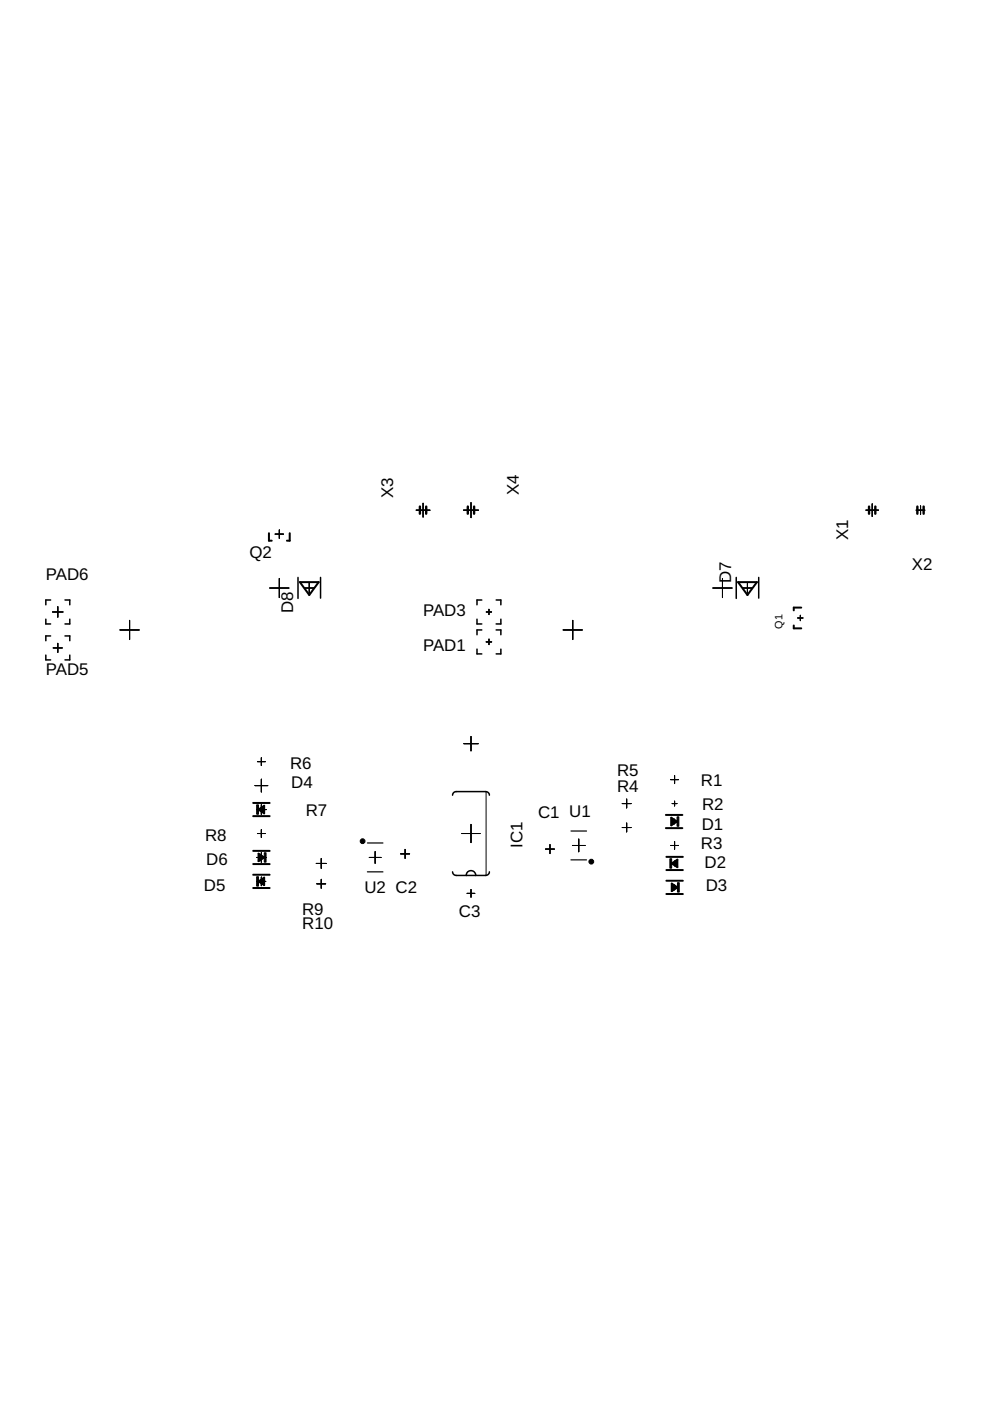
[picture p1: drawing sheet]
<svg xmlns="http://www.w3.org/2000/svg" width="210mm" height="297mm" viewBox="0 0 210 297" stroke-linecap="round" stroke-linejoin="round" font-family="sans-serif">
<g fill="none" stroke="#000" stroke-width=".21">
<path d="M58.3 113.2h1.8M59.2 112.4v1.7M88.2 108.2h3M89.7 106.7v2.9M98.3 108.2h3.2M99.9 106.6v3.1M183.6 108.2h2.7M184.9 106.8v2.7M194.2 108.2h1.9M195.2 107.3v1.8M11.1 129.8h2.3M11.3 137.4h1.9"/>
<path d="M12.3 128.6v2.3M12.3 136.4v1.9M25.4 133.6h4.1M27.5 131.5v4.1M57.2 124.7h4.1M59.2 122.6v4.1M64.5 124.7h2.1M65.6 123.6v2.1M103.1 136.1h1.1M103.1 129.8h1.1M103.7 129.2v1.1M103.7 135.5v1.2"/>
<path d="M119.4 133.6h4.1M121.4 131.5v4.1M151.2 124.7h4M153.2 122.6v4.1M157.5 124.7h2M158.5 123.6v2.1M169.1 131h1.1M169.7 130.5v1.1M98.3 157.7h3.1M99.9 156.1v3.1M54.1 166.6h2.7M54.4 171.6h2.1"/>
<path d="M54.6 161.5h1.6M54.6 176.7h1.6M55.4 160.7v1.6M55.4 165.2v2.7M55.4 170.6v2.1M55.4 175.9v1.6M97.9 176.7h3.9M99.9 174.8v3.8M103.1 167.8v17.8M116.6 179.1v1.9M121.4 179.3h2.7M122.7 177.9v2.7"/>
<path d="M131.9 170.4h1.9M131.9 175.5h1.9M132.9 169.4v1.9M132.9 174.5v1.9M142.2 165.3h1.7M142.2 179.3h1.6M142.4 174.2h1M142.5 170.4h1M142.9 173.7v1M143 164.4v1.7M143 169.9v1M143 178.4v1.7"/>
<path d="M54.4 181.8h2.1M54.5 186.9h1.8M55.4 180.8v2M55.4 185.9v1.9M67.1 183.1h2.1M67.2 187.4h1.8M68.1 182v2.1M68.1 186.4v1.9M78.3 181.8h2.5M79.5 180.6v2.4M84.9 181h1.9M85.9 180.1v1.9"/>
<path d="M99 189.4h1.7M99.9 188.6v1.6M115.7 180h1.9M142.5 183.1h1M142.5 188.2h1M143 182.6v1M143 187.6v1.1"/>
</g>
<g fill="none" stroke="#000" stroke-width=".42">
<path d="M57 113.1v1.5h.6M61.4 113.1v1.5h-.6M63.6 123.4h4l-2 2.8zM156.5 123.4h4l-2 2.8zM168.3 132.6v.6h1.6M169.9 128.8h-1.6v.6M53.7 170.2h3.5M53.7 173h3.5M54.8 171.6l1.2-.8v1.6zM141.2 175.6h3.5M141.2 172.8h3.5M142.3 173.4l1.2 .8-1.2 .8z"/>
<path d="M53.7 183.2h3.5M53.7 180.4h3.5M53.7 185.5h3.5M53.7 188.3h3.5M54.8 186.9l1.2-.8v1.6zM54.8 181l1.2 .8-1.2 .8zM141.3 181.7h3.5M141.3 184.5h3.5M141.3 189.5h3.5M141.3 186.7h3.5M142.4 183.1l1.2-.8v1.6zM142.4 187.3l1.2 .9-1.2 .7z"/>
</g>
<path d="M54.4 170.6h.4v2h-.4zM143.6 173.2h.3v2h-.3zM54.4 185.9h.4v2h-.4zM56 180.8h.4v2h-.4zM142 182.1h.4v2h-.4zM143.6 187.2h.4v1.9h-.4z" fill="#000" stroke="#000" stroke-width=".21"/>
<g fill="#000" stroke="#000" stroke-width=".21">
<path d="M54.9 171.6l.9-.6 .2 .1v1.1l-.2 .1z" fill-rule="evenodd"/>
<path d="M142.3 173.7l.2-.2 1 .7-1 .6-.2-.1z" fill-rule="evenodd"/>
<path d="M54.8 181.3l.2-.1 1 .6-1 .6-.2-.1z" fill-rule="evenodd"/>
<path d="M54.9 186.9l.9-.7 .2 .2v1l-.2 .1z" fill-rule="evenodd"/>
<path d="M142.4 187.6l.2-.1 1 .6-1 .7-.2-.1z" fill-rule="evenodd"/>
<path d="M142.5 183.1l.9-.7 .2 .1v1.1l-.2 .1z" fill-rule="evenodd"/>
<circle cx="76.9" cy="178.4" r=".51"/>
<circle cx="125.4" cy="182.7" r=".51"/>
</g>
<g fill="none" stroke="#000" stroke-width=".32">
<path d="M9.7 131.3v1h1M9.7 138.9v1h1M10.7 127.2h-1v1M10.7 134.8h-1v1M13.8 127.2h1v1M13.8 134.8h1v1M14.8 131.3v1h-1M14.8 138.9v1h-1M63.2 122.4v4.5M68 122.4v4.4M101.1 131.3v1h1.1M101.1 137.6v1h1.1"/>
<path d="M102.2 133.6h-1.1v1M102.2 127.2h-1.1v1M105.2 127.2h1v1M105.2 133.6h1v1M106.2 131.3v1h-1M106.2 137.6v1h-1M156.1 122.4v4.5M160.9 122.4v4.4M95.9 168.6l.2-.5 .6-.3h6.3l.4 .2 .4 .6M95.9 184.8l.2 .5 .6 .3h6.3l.4-.1 .4-.7M98.8 185.6a1.02 1.02 0 0 1 1.1-1 1.02 1.02 0 0 1 1 1"/>
</g>
<path d="M77.9 178.7h3.3M121.1 176.2h3.3M77.9 184.8h3.3M121.1 182.3h3.3" fill="none" stroke="#000" stroke-width=".25"/>
<path d="M89 107.4v1.5M90.4 107.4v1.5M99.2 107.4v1.5M100.5 107.4v1.5M184.3 107.4v1.5M185.6 107.4v1.5M194.5 107.4v1.5M195.8 107.4v1.5" fill="none" stroke="#000" stroke-width=".51"/>
<g font-size="3.6">
<text x="83.3" y="105.6" transform="rotate(-90 83.3 105.6)">X3</text>
<text x="110" y="104.9" transform="rotate(-90 110 104.9)">X4</text>
<text x="52.9" y="118.3">Q2</text>
<text x="179.8" y="114.5" transform="rotate(-90 179.8 114.5)">X1</text>
<text x="9.7" y="122.9">PAD6</text>
<text x="155" y="123.6" transform="rotate(-90 155 123.6)">D7</text>
<text x="193.3" y="120.9">X2</text>
<text x="62.1" y="130" transform="rotate(-90 62.1 130)">D8</text>
<text x="89.7" y="130.5">PAD3</text>
<text x="9.7" y="143.2">PAD5</text>
<text x="89.7" y="138.1">PAD1</text>
<text x="61.5" y="163">R6</text>
<text x="61.8" y="167.1">D4</text>
<text x="130.8" y="167.8">R4</text>
<text x="130.8" y="164.5">R5</text>
<text x="148.6" y="166.6">R1</text>
<text x="64.8" y="172.9">R7</text>
<text x="114.1" y="173.4">C1 U1</text>
<text x="148.9" y="171.6">R2</text>
<text x="43.5" y="178.2">R8</text>
<text x="110.8" y="179.7" transform="rotate(-90 110.8 179.7)">IC1</text>
<text x="148.8" y="176">D1</text>
<text x="43.7" y="183.3">D6</text>
<text x="148.6" y="180">R3</text>
<text x="149.4" y="184.1">D2</text>
<text x="43.2" y="188.9">D5</text>
<text x="77.3" y="189.3">U2 C2</text>
<text x="149.6" y="188.9">D3</text>
<text x="64.1" y="194">R9</text>
<text x="64.1" y="197">R10</text>
<text x="97.3" y="194.5">C3</text>
</g>
<text font-size="2.3" x="165.9" y="133.3" transform="rotate(-90 165.9 133.3)">Q1</text>
</svg>
